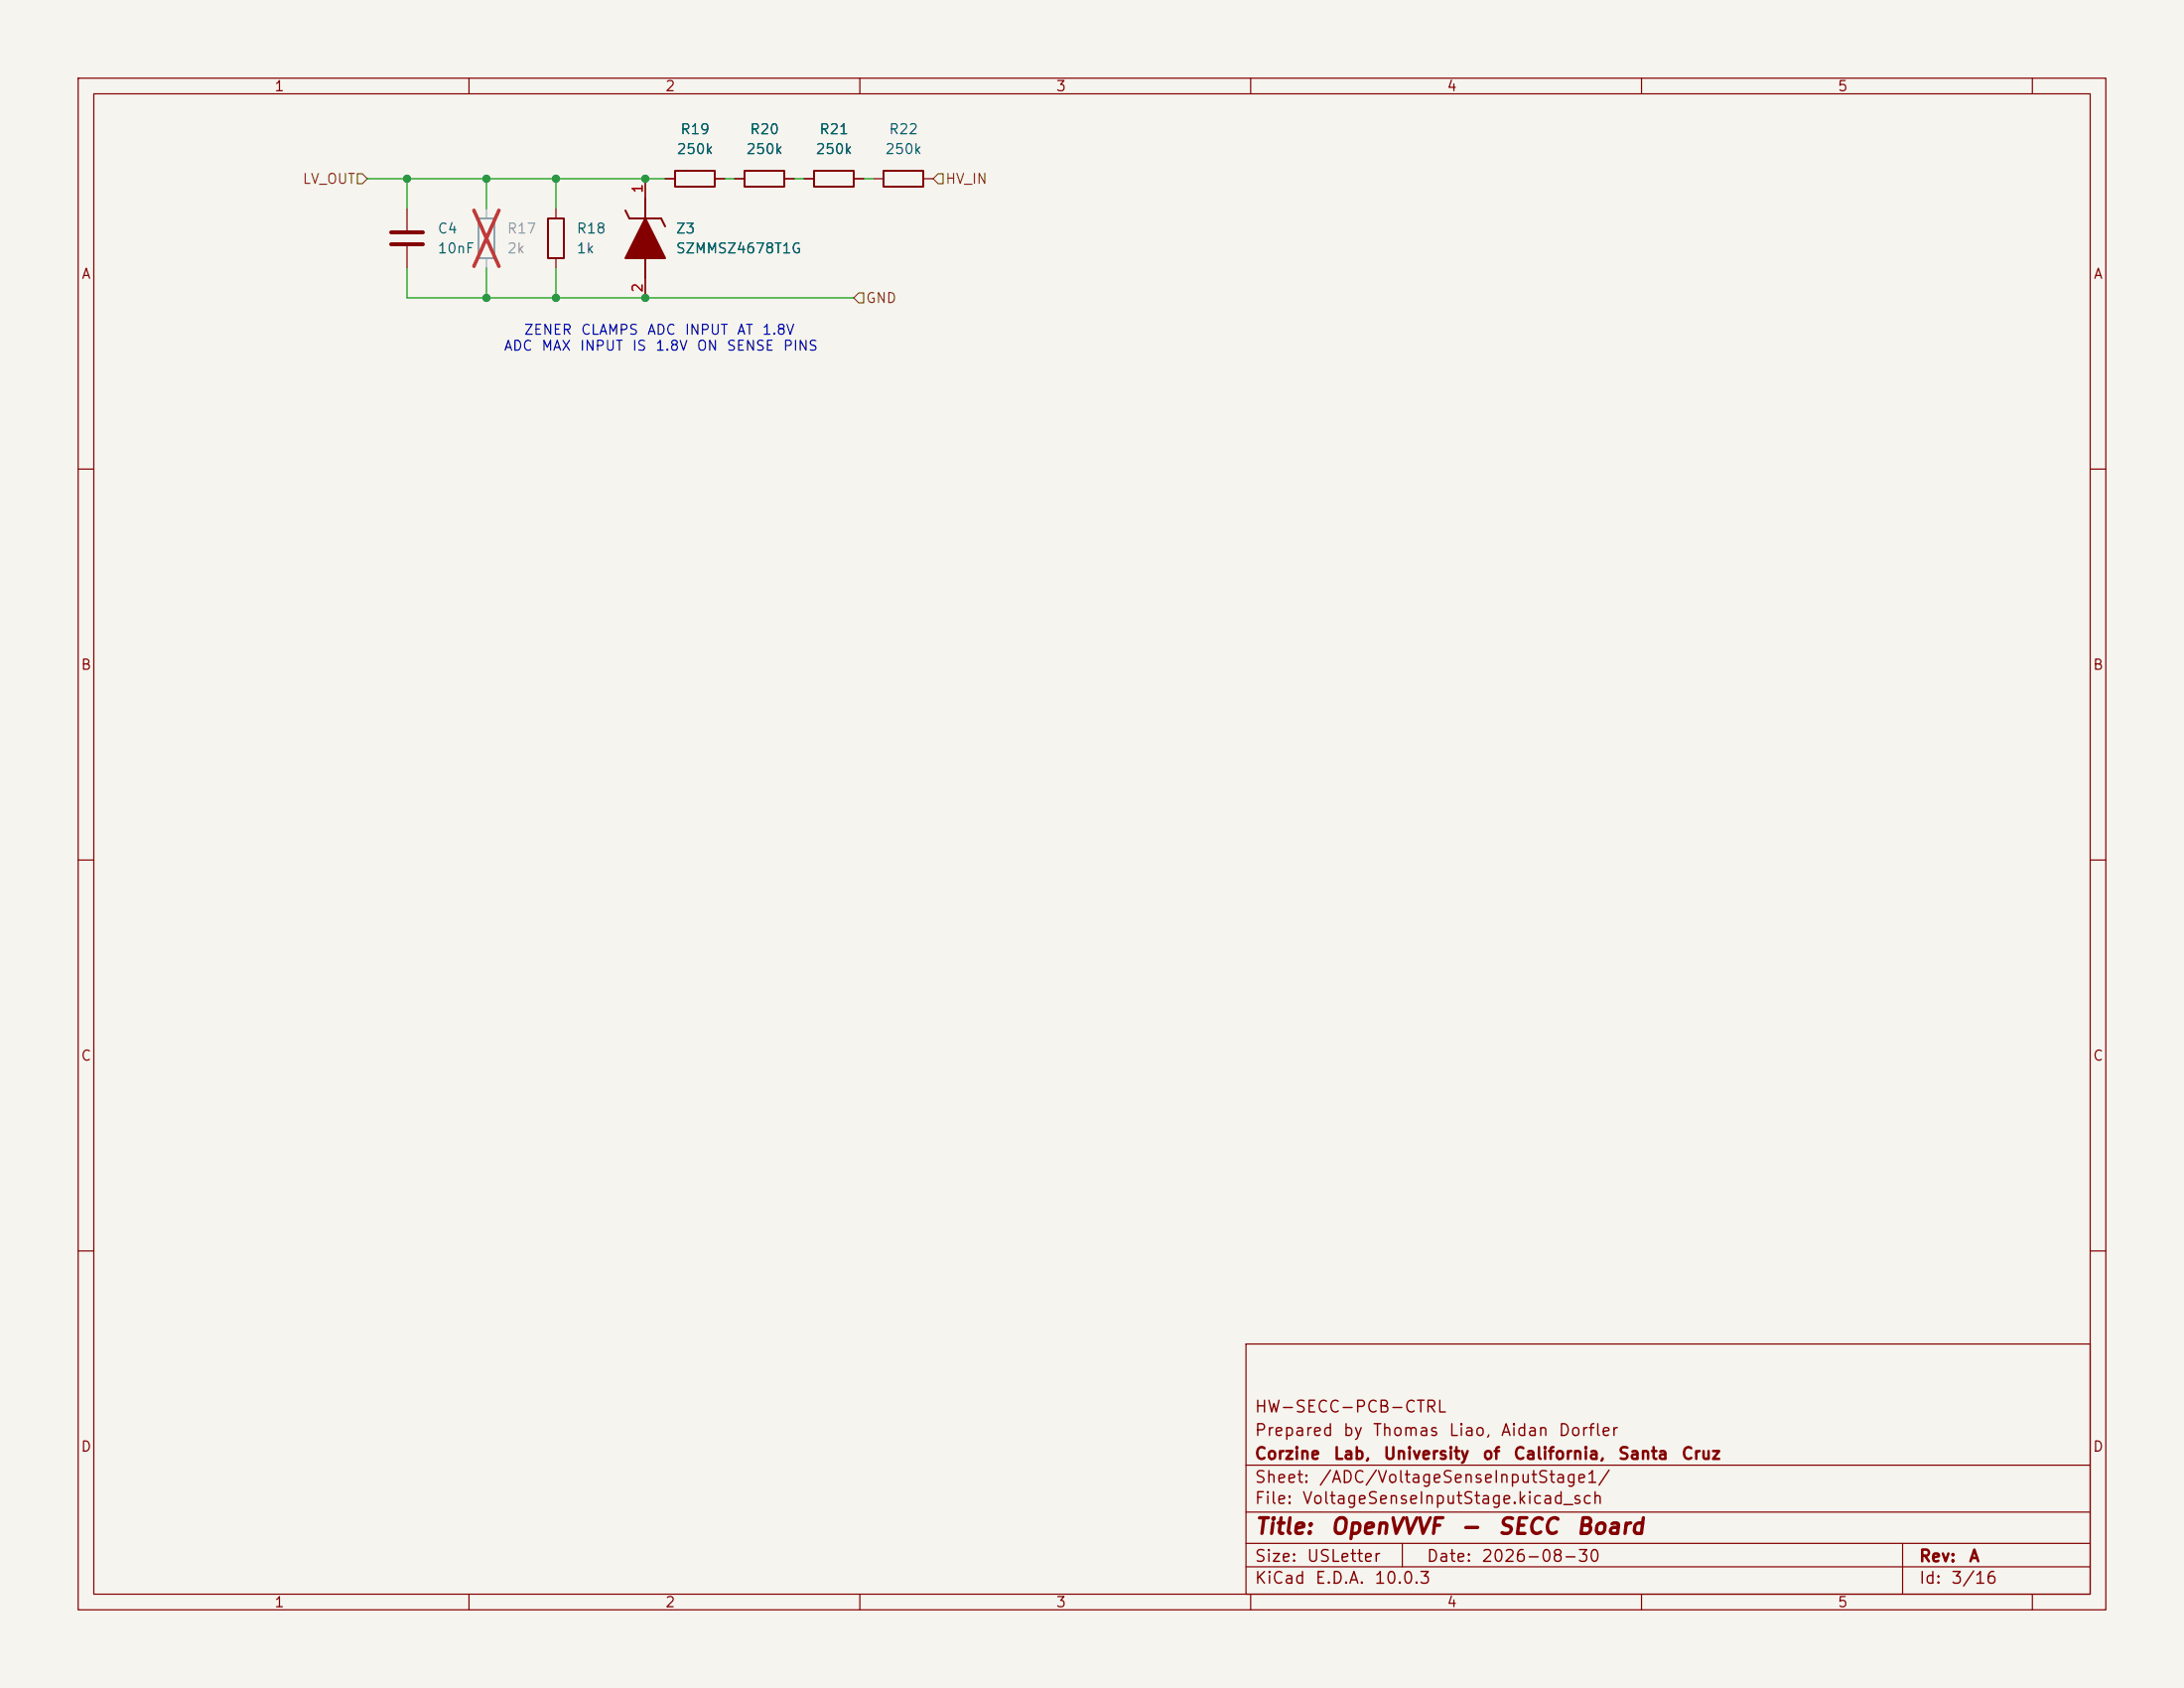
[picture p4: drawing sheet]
<svg xmlns="http://www.w3.org/2000/svg" width="279mm" height="216mm" viewBox="0 0 279 216" stroke-linecap="round" stroke-linejoin="round" font-family="sans-serif">
<path d="M0 0h279.4v215.9h-279.4z" fill="#f5f4ef" stroke="#f5f4ef" stroke-width=".13"/>
<g fill="none" stroke="#840000" stroke-width=".15">
<path d="M10 10h259.4v195.9h-259.4zM12 12h255.4v191.9h-255.4zM60 10v2M110 10v2M160 10v2M210 10v2M260 10v2M52.1 26.7v2.8M52.1 31.5v2.8M71.1 26.7v1.2M71.1 33v1.3M82.5 22.9v2.5"/>
<path d="M82.5 35.6v2.5M85.1 22.9h1.3M91.4 22.9h1.3M94 22.9h1.2M100.3 22.9h1.3M102.9 22.9h1.2M109.2 22.9h1.3M111.8 22.9h1.2M118.1 22.9h1.3M10 60h2M267.4 60h2M10 110h2"/>
<path d="M267.4 110h2M10 160h2M159.4 171.9h108v32h-108zM267.4 160h2M159.4 197.4h108M159.4 193.4h108M159.4 187.4h108M179.4 197.4v3M243.4 197.4v6.5M60 203.9v2M110 203.9v2M159.4 200.4h108"/>
<path d="M160 203.9v2M210 203.9v2M260 203.9v2"/>
</g>
<path d="M70.1 27.9h2v5.1h-2zM80 26.9l.5 1h4.1l.5 1.1M82.5 25.4v2.5M82.5 33v2.6M86.4 21.8h5v2.1h-5zM95.2 21.8h5.1v2.1h-5.1zM104.1 21.8h5.1v2.1h-5.1zM113 21.8h5.1v2.1h-5.1z" fill="none" stroke="#840000" stroke-width=".25"/>
<path d="M82.5 27.9l2.6 5.1h-5.1z" fill="#840000" stroke="#840000" stroke-width=".25"/>
<path d="M50 29.7h4.1M50 31.2h4.1" fill="none" stroke="#840000" stroke-width=".51"/>
<path d="M61.2 27.9h2v5.1h-2z" fill="none" stroke="#9c9b98" stroke-width=".25"/>
<path d="M62.2 26.7v1.2M62.2 33v1.3" fill="none" stroke="#9c9b98" stroke-width=".15"/>
<path d="M60.6 26.9l3.2 7.2M63.8 26.9l-3.2 7.2" fill="none" stroke="#e12e31" stroke-width=".46"/>
<path d="M45.7 22.2h.7l.6 .7-.6 .6h-.7zM109.9 37.5h.6v1.2h-.6l-.7-.6zM120 22.2h.6v1.3h-.6l-.6-.6z" fill="none" stroke="#725600" stroke-width=".15"/>
<path d="M47 22.9h38.1M52.1 34.3v3.8h57.1M52.1 22.9v3.8M62.2 22.9v3.8M62.2 34.3v3.8M71.1 22.9v3.8M71.1 34.3v3.8M92.7 22.9h1.3M101.6 22.9h1.3M110.5 22.9h1.3" fill="none" stroke="#009600" stroke-width=".15"/>
<g fill="#009600" stroke="#009600" stroke-width=".13">
<circle cx="71.1" cy="38.1" r=".46"/>
<circle cx="82.5" cy="38.1" r=".46"/>
<circle cx="62.2" cy="22.9" r=".46"/>
<circle cx="52.1" cy="22.9" r=".46"/>
<circle cx="62.2" cy="38.1" r=".46"/>
<circle cx="82.5" cy="22.9" r=".46"/>
<circle cx="71.1" cy="22.9" r=".46"/>
</g>
<g font-size="2" fill="#840000">
<text x="160.4" y="196.7">Title:</text>
<text x="170.1" y="196.7">OpenVVVF</text>
<text x="186.7" y="196.7">-</text>
<text x="191.5" y="196.7">SECC</text>
<text x="201.5" y="196.7">Board</text>
</g>
<g font-size="1.5" fill="#840000">
<text x="160.4" y="184">Prepared</text>
<text x="160.4" y="181">HW-SECC-PCB-CTRL</text>
<text x="171.7" y="184">by</text>
<text x="175.5" y="184">Thomas</text>
<text x="185.2" y="184">Liao,</text>
<text x="191.9" y="184">Aidan</text>
<text x="199.3" y="184">Dorfler</text>
<text x="160.4" y="190">Sheet:</text>
<text x="160.4" y="187">Corzine</text>
<text x="168.6" y="190">/ADC/VoltageSenseInputStage1/</text>
<text x="170.5" y="187">Lab,</text>
<text x="176.9" y="187">University</text>
<text x="189.6" y="187">of</text>
<text x="193.5" y="187">California,</text>
<text x="206.9" y="187">Santa</text>
<text x="215" y="187">Cruz</text>
<text x="160.4" y="192.7">File:</text>
<text x="166.5" y="192.7">VoltageSenseInputStage.kicad_sch</text>
<text x="160.4" y="202.9">KiCad</text>
<text x="160.4" y="200.1">Size:</text>
<text x="167.1" y="200.1">USLetter</text>
<text x="168.1" y="202.9">E.D.A.</text>
<text x="175.7" y="202.9">10.0.3</text>
<text x="182.4" y="200.1">Date:</text>
<text x="189.4" y="200.1">2026-08-30</text>
<text x="245.4" y="200.1">Rev:</text>
<text x="245.4" y="202.9">Id:</text>
<text x="249.5" y="202.9">3/16</text>
<text x="251.8" y="200.1">A</text>
</g>
<g font-size="1.3" fill="#840000">
<text x="35" y="12">1</text>
<text x="85" y="12">2</text>
<text x="135" y="12">3</text>
<text x="185" y="12">4</text>
<text x="235" y="12">5</text>
<text x="10.3" y="36">A</text>
<text x="267.7" y="36">A</text>
<text x="10.3" y="86">B</text>
<text x="267.7" y="86">B</text>
<text x="10.3" y="136">C</text>
<text x="267.7" y="136">C</text>
<text x="10.3" y="186">D</text>
<text x="267.7" y="186">D</text>
<text x="35" y="205.9">1</text>
<text x="85" y="205.9">2</text>
<text x="135" y="205.9">3</text>
<text x="185" y="205.9">4</text>
<text x="235" y="205.9">5</text>
</g>
<g font-size="1.3" fill="#006464">
<text x="87" y="17.5">R19</text>
<text x="95.8" y="17.5">R20</text>
<text x="104.7" y="17.5">R21</text>
<text x="113.6" y="17.5">R22</text>
<text x="86.5" y="20">250k</text>
<text x="95.4" y="20">250k</text>
<text x="104.3" y="20">250k</text>
<text x="113.1" y="20">250k</text>
<text x="55.9" y="30.2">C4</text>
<text x="55.9" y="32.7">10nF</text>
<text x="73.7" y="30.2">R18</text>
<text x="73.7" y="32.7">1k</text>
<text x="86.4" y="32.7">SZMMSZ4678T1G</text>
<text x="86.4" y="30.2">Z3</text>
</g>
<g font-size="1.3" fill="#725600">
<text x="38.6" y="23.8">LV_OUT</text>
<text x="120.8" y="23.8">HV_IN</text>
<text x="110.7" y="39.1">GND</text>
</g>
<g font-size="1.3" fill="#a90000">
<text x="82.5" y="24.8" transform="rotate(-90 82.5 24.8)">1</text>
<text x="82.5" y="37.5" transform="rotate(-90 82.5 37.5)">2</text>
</g>
<g font-size="1.3" fill="#939391">
<text x="64.8" y="30.2">R17</text>
<text x="64.8" y="32.7">2k</text>
</g>
<g font-size="1.3" fill="#0000c2">
<text x="64.4" y="45.2">ADC</text>
<text x="66.9" y="43.1">ZENER</text>
<text x="69.2" y="45.2">MAX</text>
<text x="74.1" y="45.2">INPUT</text>
<text x="74.2" y="43.1">CLAMPS</text>
<text x="80.8" y="45.2">IS</text>
<text x="82.7" y="43.1">ADC</text>
<text x="83.7" y="45.2">1.8V</text>
<text x="87.5" y="43.1">INPUT</text>
<text x="89" y="45.2">ON</text>
<text x="92.9" y="45.2">SENSE</text>
<text x="94.2" y="43.1">AT</text>
<text x="97.4" y="43.1">1.8V</text>
<text x="100.1" y="45.2">PINS</text>
</g>
</svg>
